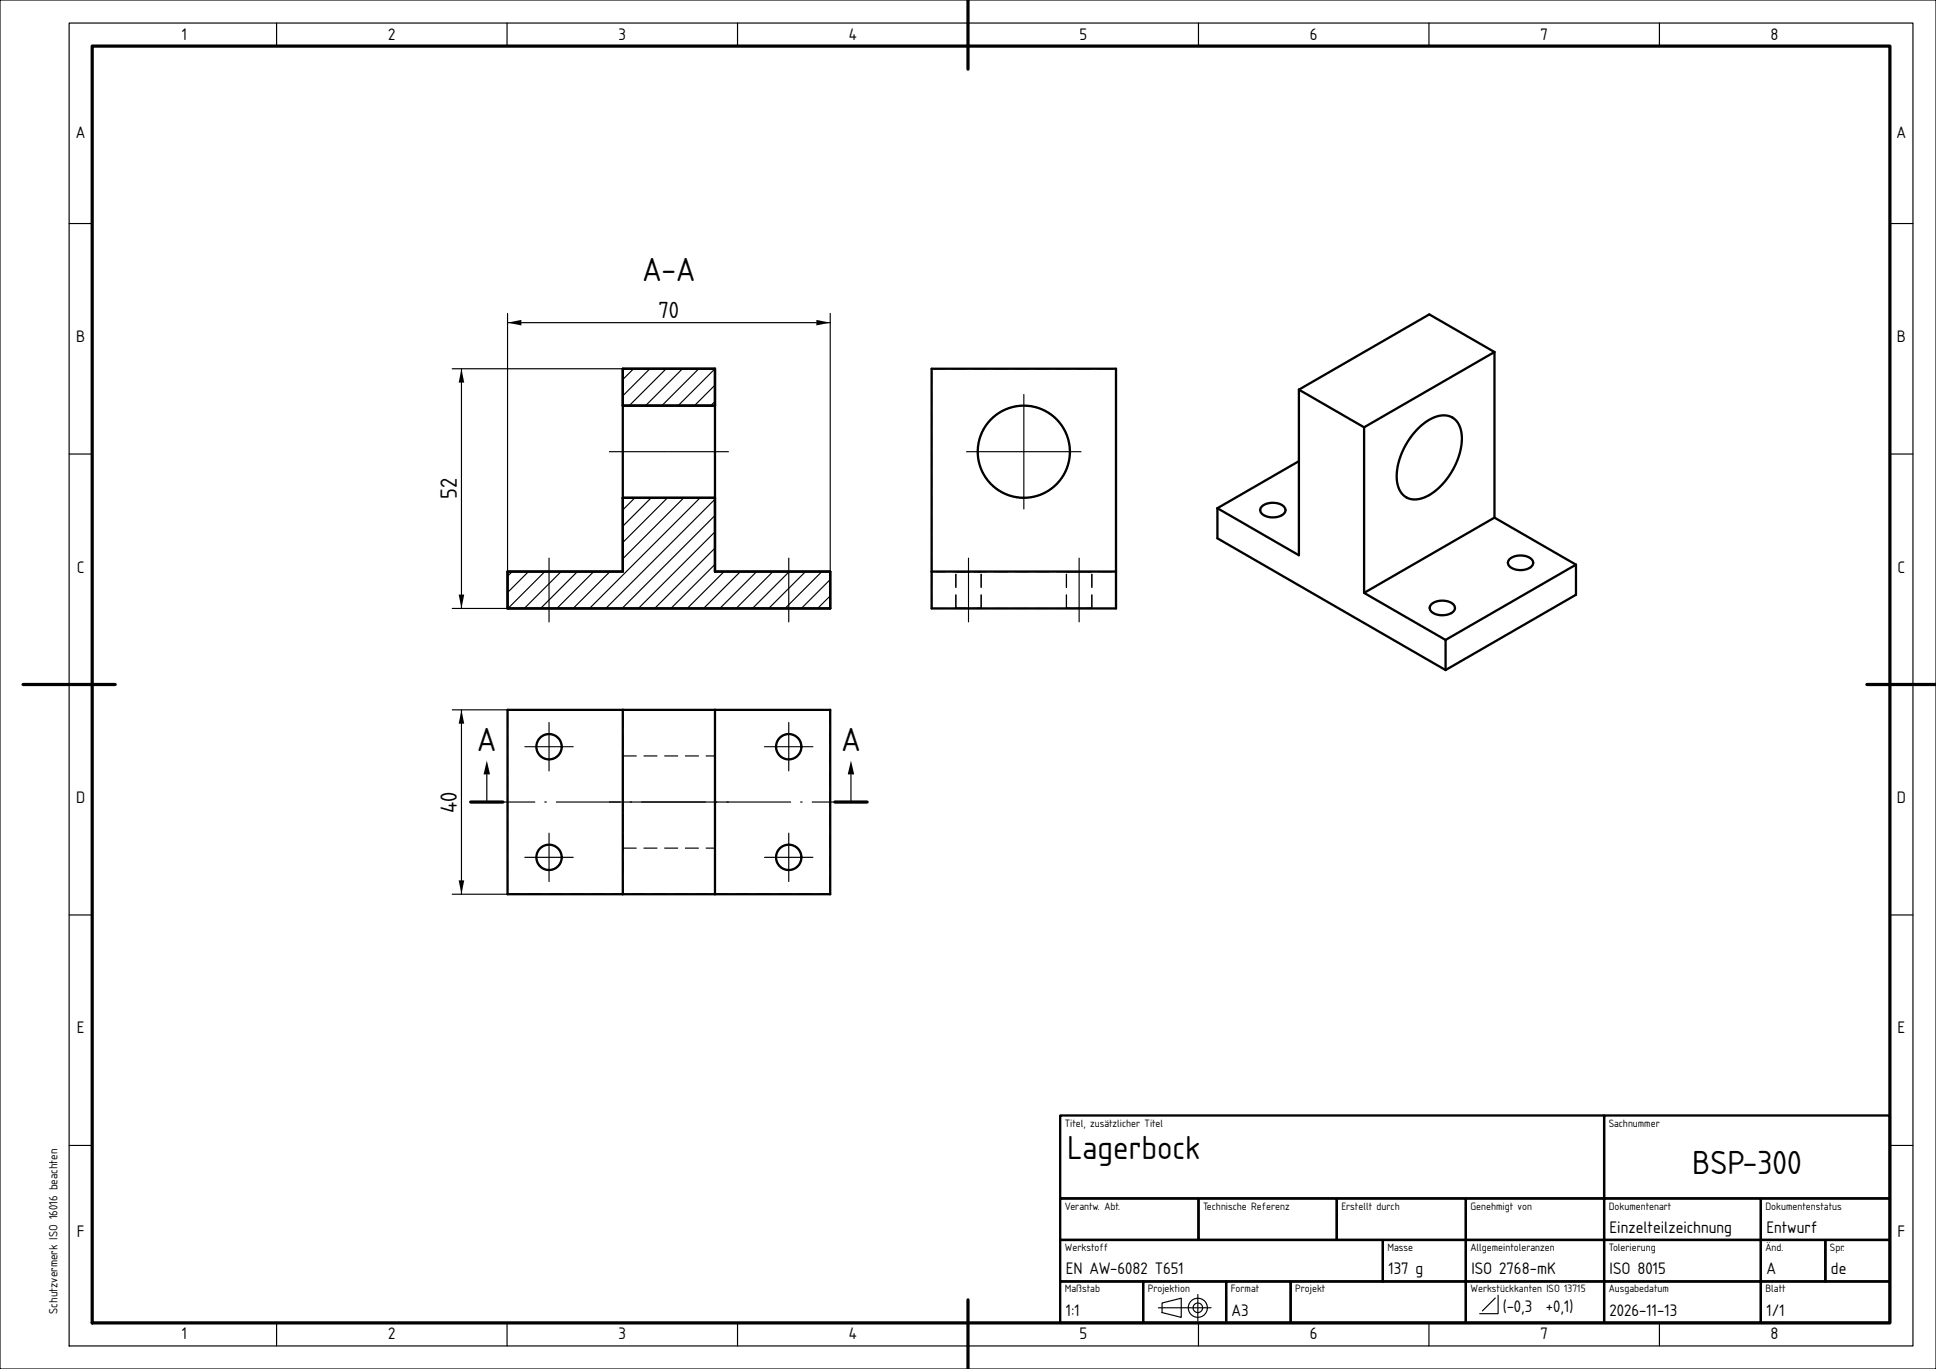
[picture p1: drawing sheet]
<svg xmlns="http://www.w3.org/2000/svg" width="420mm" height="297mm" viewBox="0 0 420 297" stroke-linecap="round" stroke-linejoin="round" font-family="sans-serif">
<g fill="none" stroke="#000" stroke-width=".25">
<path d="M0 0h420v297h-420zM15 5h400v287h-400zM60 5v5M110 5v5M160 5v5M210 5v5M260 5v5M310 5v5M360 5v5M15 48.5h5M410 48.5h5M110.1 68v56"/>
<path d="M110.1 70h70M180.1 68v56M15 98.5h5M98.1 80h37M100.1 80v52M137.5 80l-2.4 2.3M141 80l-5.9 5.9M144.5 80l-8 8M148.1 80l-8 8M151.6 80l-8 8M155.1 87.1l-.9 .9M155.1 83.6l-4.4 4.4"/>
<path d="M155.1 80l-8 8M410 98.5h5M137.7 108l-2.6 2.6M141.3 108l-6.2 6.2M144.8 108l-9.7 9.7M148.3 108l-13.2 13.2M151.9 108l-24 24M155.1 118.9l-13.1 13.1M155.1 115.4l-16.6 16.6M155.1 111.8l-20.2 20.2M155.1 108.3l-23.7 23.7M98.1 132h12"/>
<path d="M111.1 124l-1 1M114.7 124l-4.6 4.6M118.2 124l-8 8M121.7 124l-8 8M125.3 124l-8 8M128.8 124l-8 8M132.3 124l-8 8M155.1 122.4l-9.5 9.6M157.1 124l-8 8M160.6 124l-8 8M164.2 124l-8 8M167.7 124l-8 8"/>
<path d="M171.2 124l-8 8M174.8 124l-8 8M178.3 124l-8 8M180.1 129.3l-2.7 2.7M180.1 125.7l-6.3 6.3M15 148.5h5M98.1 154h12M100.1 154v40M119.1 156.8v10.4M171.1 156.8v10.4M410 148.5h5M105.6 168v6"/>
<path d="M113.9 162h10.5M165.9 162h10.5M184.6 168v6M15 198.5h5M98.1 194h12M113.9 186h10.5M119.1 180.8v10.4M165.9 186h10.5M171.1 180.8v10.4M410 198.5h5M15 248.5h5M410 248.5h5"/>
<path d="M60 287v5M110 287v5M160 287v5M210 287v5M251.3 283.7h11.4M252.1 282.7l4.2-1.1v4.2l-4.2-1zM259.9 280.8v5.8M260 287v5M310 287v5M324.4 281.6l-2.8 2.8M325 281v4h-4M360 287v5"/>
<circle cx="259.9" cy="283.7" r="2.08"/>
<circle cx="259.9" cy="283.7" r="1.04"/>
</g>
<g fill="none" stroke="#000" stroke-width=".25" stroke-dasharray="14 2 .5 2" stroke-linecap="butt">
<path d="M145.1 98h-13M145.1 98h13M222.1 98h-12.5M222.1 98h12.5M222.1 98v12.5M222.1 98v-12.5M119.1 128v7M119.1 128v-7M171.1 128v7M171.1 128v-7M210.1 128v7M210.1 128v-7"/>
<path d="M234.1 128v7M234.1 128v-7M102.1 174h86M145.1 174h-13M145.1 174h13"/>
</g>
<path d="M20 10h390v277h-390zM210 0v15M5 148.5h20M405 148.5h15M102.1 174h7M181.1 174h7M210 282v15" fill="none" stroke="#000" stroke-width=".7"/>
<g fill="none" stroke="#000" stroke-width=".5">
<path d="M324.2 76.4v35.9M324.2 76.4l-14.1-8.2-28.3 16.3M324.2 76.4l-28.3 16.3M135.1 88v20M135.1 88v-8h20v8M135.1 88h20M155.1 88v20M202.1 80h40v52h-40zM281.8 84.5l14.1 8.2M281.8 84.5v36l-17.7-10.2M295.9 92.7v35.9M307.5 93.1a8.1 8.1 0 0 1 6.4-2.9 4.6 4.6 0 0 1 3.2 5.1 15.2 15.2 0 0 1-8.2 12.7 4 4 0 0 1-5.8-3.5 15 15 0 0 1 4.4-11.4z"/>
<path d="M135.1 108v16h-25v8h70v-8h-25v-16M135.1 108h20M264.1 110.3v6.5l49.5 28.6M273.7 109.9a3.7 3.7 0 0 1 5.1 .3 1.57 1.57 0 0 1-1.6 1.9 3.7 3.7 0 0 1-3.7-1l-.1-.4zM281.8 100l-17.7 10.3M324.2 112.3l17.7 10.2M324.2 112.3l-28.3 16.3M202.1 124h40M295.9 128.6l17.7 10.2M310.5 131.1a3.7 3.7 0 0 1 5.1 .4 1.57 1.57 0 0 1-1.6 1.8 3.7 3.7 0 0 1-3.7-1l-.2-.4zM313.6 138.8v6.6M327.5 121.3a3.7 3.7 0 0 1 5 .4 1.57 1.57 0 0 1-1.5 1.9 3.7 3.7 0 0 1-3.8-1.1l-.1-.4z"/>
<path d="M341.9 122.5v6.5l-28.3 16.4M341.9 122.5l-28.3 16.3M110.1 154h70v40h-70zM135.1 154v40M155.1 154v40M230 242h118v18h-118zM348 242h62v18h-62zM230 260h30v9h-30zM230 269h70v9h-70zM230 278h18v9h-18zM248 278h18v9h-18zM260 260h30v9h-30z"/>
<path d="M266 278h14v9h-14zM280 278h38v9h-38zM290 260h28v9h-28zM300 269h18v9h-18zM318 260h30v9h-30zM318 269h30v9h-30zM318 278h30v9h-30zM348 260h34v9h-34zM348 269h34v9h-34zM348 278h34v9h-34zM382 260h28v9h-28zM382 269h14v9h-14z"/>
<path d="M382 278h28v9h-28zM396 269h14v9h-14z"/>
<circle cx="222.1" cy="98" r="10"/>
<circle cx="119.1" cy="162" r="2.75"/>
<circle cx="171.1" cy="162" r="2.75"/>
<circle cx="119.1" cy="186" r="2.75"/>
<circle cx="171.1" cy="186" r="2.75"/>
</g>
<g fill="none" stroke="#000" stroke-width=".25" stroke-dasharray="3 1.5" stroke-linecap="butt">
<path d="M202.1 80h40M222.1 108a10 10 0 0 1-8.8-14.8 10 10 0 0 1 17.2-.7 10 10 0 0 1-7.6 15.5h-.8M202.1 132h40M202.1 132v-8M202.1 124v-44M202.1 124h40M207.4 132h5.5M207.4 124h5.5M207.4 132v-8M210.1 132h-2.7M210.1 124h-2.7M212.9 132h-2.8"/>
<path d="M212.9 124h-2.8M212.9 132v-8M231.4 132h5.5M231.4 124h5.5M231.4 132v-8M234.1 132h-2.7M234.1 124h-2.7M236.9 132h-2.8M236.9 124h-2.8M236.9 132v-8M242.1 132v-8M242.1 124v-44"/>
<path d="M242.1 124h-40M110.1 154h70M155.1 154v40M180.1 154v40M121.9 162a2.75 2.75 0 0 0-4-2.4 2.75 2.75 0 0 0-.4 4.6 2.75 2.75 0 0 0 4.3-1.8l.1-.4M135.1 174v-10M135.1 164v20M135.1 164h20M155.1 174v-10M155.1 164v20M173.9 162a2.75 2.75 0 0 0-4-2.4 2.75 2.75 0 0 0-.4 4.6 2.75 2.75 0 0 0 4.3-1.8l.1-.4M110.1 194h70"/>
<path d="M110.1 194v-40M121.9 186a2.75 2.75 0 0 0-4-2.4 2.75 2.75 0 0 0-.4 4.6 2.75 2.75 0 0 0 4.3-1.8l.1-.4M135.1 194v-40M135.1 184v-10M135.1 184h20M155.1 184v-10M173.9 186a2.75 2.75 0 0 0-4-2.4 2.75 2.75 0 0 0-.4 4.6 2.75 2.75 0 0 0 4.3-1.8l.1-.4"/>
</g>
<path d="M110.1 70l3-.6v1.2zM177.1 69.4l3 .6-3 .6zM100.1 80l.6 3h-1.2zM99.5 129h1.2l-.6 3zM100.1 154l.6 3h-1.2zM105.6 165l.7 3h-1.4zM184.6 165l.7 3h-1.4zM99.5 191h1.2l-.6 3z" fill="#000"/>
<g font-size="6.8">
<text x="139.4" y="61">A-A</text>
<text x="103.5" y="162.9">A</text>
<text x="182.5" y="162.9">A</text>
<text x="231.5" y="251.5">Lagerbock</text>
<text x="367.1" y="254.6">BSP-300</text>
</g>
<g font-size="4.7">
<text x="142.9" y="69">70</text>
<text x="99.1" y="108.3" transform="rotate(-90 99.1 108.3)">52</text>
<text x="99.1" y="176.3" transform="rotate(-90 99.1 176.3)">40</text>
</g>
<g font-size="3.4">
<text x="39.4" y="8.6">1</text>
<text x="84.2" y="8.6">2</text>
<text x="134.2" y="8.6">3</text>
<text x="184.1" y="8.6">4</text>
<text x="234.2" y="8.6">5</text>
<text x="284.2" y="8.6">6</text>
<text x="334.2" y="8.6">7</text>
<text x="384.1" y="8.6">8</text>
<text x="16.5" y="30">A</text>
<text x="411.5" y="30">A</text>
<text x="16.5" y="74.2">B</text>
<text x="411.5" y="74.2">B</text>
<text x="16.7" y="124.2">C</text>
<text x="411.7" y="124.2">C</text>
<text x="16.5" y="174.2">D</text>
<text x="411.5" y="174.2">D</text>
<text x="16.7" y="224.2">E</text>
<text x="411.7" y="224.2">E</text>
<text x="16.7" y="268.5">F</text>
<text x="349.2" y="267.4">Einzelteilzeichnung</text>
<text x="383.2" y="267.4">Entwurf</text>
<text x="411.7" y="268.5">F</text>
<text x="231.2" y="276.4">EN AW-6082 T651</text>
<text x="301.2" y="276.4">137 g</text>
<text x="319.2" y="276.4">ISO 2768-mK</text>
<text x="349.2" y="276.4">ISO 8015</text>
<text x="383.2" y="276.4">A</text>
<text x="397.2" y="276.4">de</text>
<text x="231.2" y="285.4">1:1</text>
<text x="267.2" y="285.4">A3</text>
<text x="326" y="284.7">(-0,3</text>
<text x="335.4" y="284.7">+0,1)</text>
<text x="349.2" y="285.4">2026-11-13</text>
<text x="383.2" y="285.4">1/1</text>
<text x="39.4" y="290.6">1</text>
<text x="84.2" y="290.6">2</text>
<text x="134.2" y="290.6">3</text>
<text x="184.1" y="290.6">4</text>
<text x="234.2" y="290.6">5</text>
<text x="284.2" y="290.6">6</text>
<text x="334.2" y="290.6">7</text>
<text x="384.1" y="290.6">8</text>
</g>
<text font-size="2.4" x="12.5" y="285" transform="rotate(-90 12.5 285)">Schutzvermerk ISO 16016 beachten</text>
<g font-size="2.2">
<text x="231" y="244.4">Titel, zusätzlicher Titel</text>
<text x="349" y="244.4">Sachnummer</text>
<text x="231" y="262.4">Verantw. Abt.</text>
<text x="261" y="262.4">Technische Referenz</text>
<text x="291" y="262.4">Erstellt durch</text>
<text x="319" y="262.4">Genehmigt von</text>
<text x="349" y="262.4">Dokumentenart</text>
<text x="383" y="262.4">Dokumentenstatus</text>
<text x="231" y="271.4">Werkstoff</text>
<text x="301" y="271.4">Masse</text>
<text x="319" y="271.4">Allgemeintoleranzen</text>
<text x="349" y="271.4">Tolerierung</text>
<text x="383" y="271.4">Änd.</text>
<text x="397" y="271.4">Spr.</text>
<text x="231" y="280.4">Maßstab</text>
<text x="249" y="280.4">Projektion</text>
<text x="267" y="280.4">Format</text>
<text x="281" y="280.4">Projekt</text>
<text x="319" y="280.4">Werkstückkanten ISO 13715</text>
<text x="349" y="280.4">Ausgabedatum</text>
<text x="383" y="280.4">Blatt</text>
</g>
</svg>
